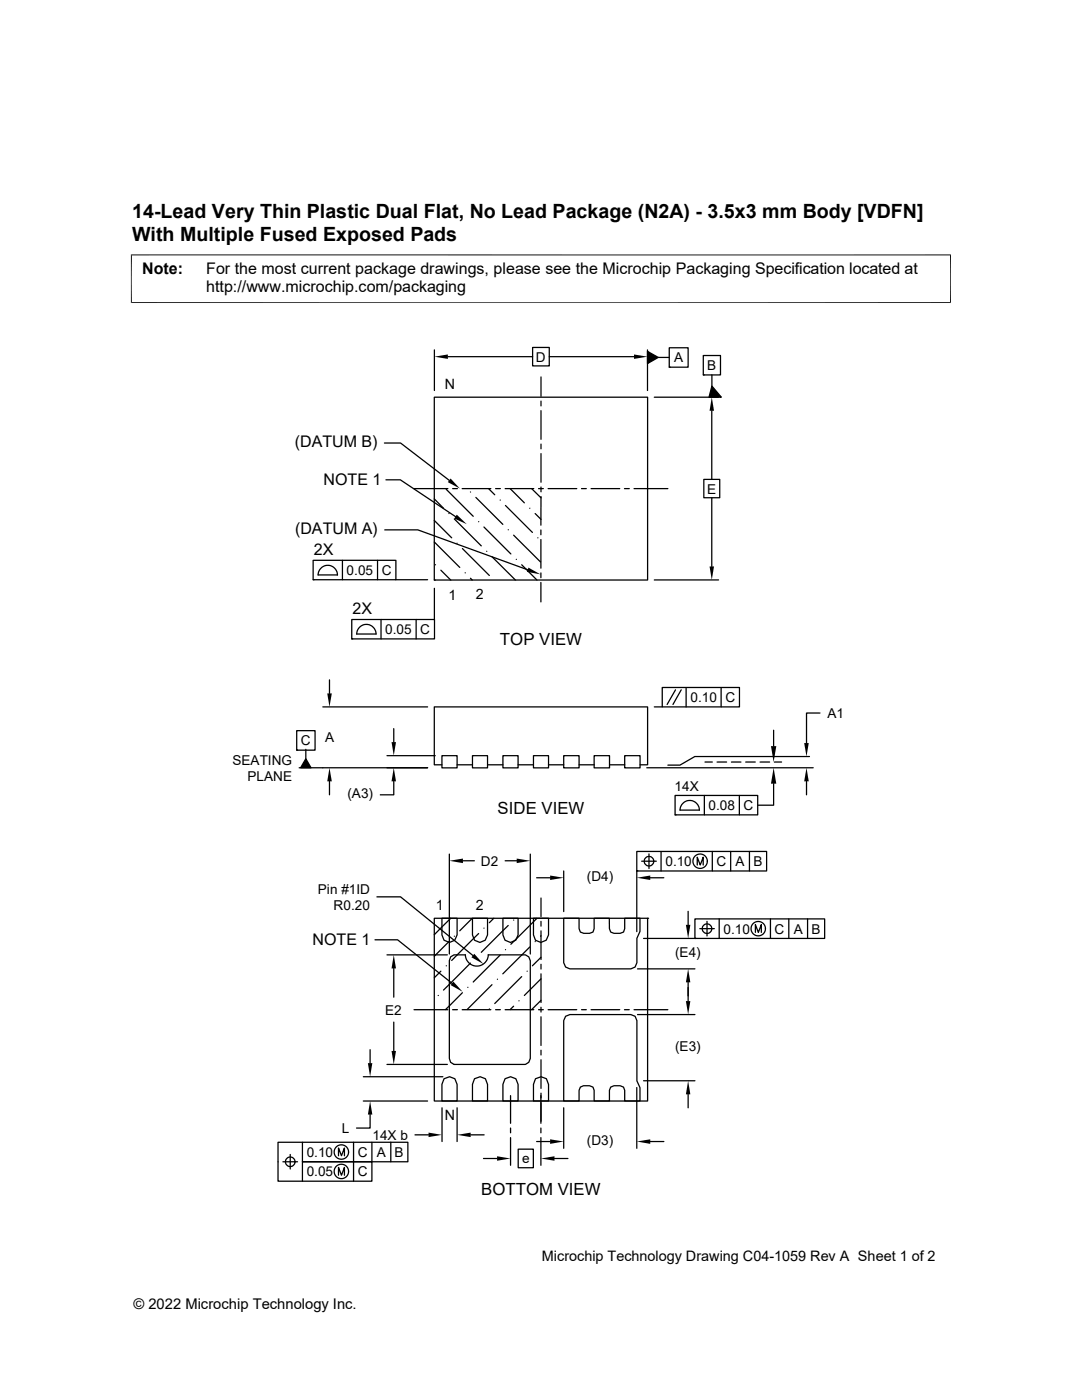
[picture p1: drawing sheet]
<svg xmlns="http://www.w3.org/2000/svg" width="216mm" height="279mm" viewBox="0 0 216 279" stroke-linecap="round" stroke-linejoin="round" font-family="sans-serif">
<g fill="none" stroke="#000" stroke-width=".25">
<path d="M86.7 79.3h42.5v36.5h-42.5zM86.7 69.8v8.1M89.4 71.2h16.9M106.3 69.3h3.3v3.7h-3.3zM107.9 75.2v3.9M109.6 71.2h16.9M129.2 70.1l2.1 1.2-2.1 1.3zM129.2 69.8v8.1M130.6 79.3h12.8M131.3 71.3h2.2M133.5 69.4h3.8v3.9h-3.8zM133.5 73.3h.1"/>
<path d="M140.3 71h3.5v3.8h-3.5zM140.3 74.8h.1M142 74.8v2.2M142 77l1.9 2.3h-2.4zM76.7 88.4h3.2l9.7 7.5M77 95.8h2.9l11 7.3M82.6 97.5h6.8M86.7 99.6l1.8 1.8M89 97.7l5.4 5.3M90.3 97.5h1M92.2 97.5h5.7M93.9 98.2h.1"/>
<path d="M95 99.3l5.3 5.3M97.5 97.5l1.2 1.2M98.9 97.5h.9M99.8 99.8h.1M100.8 97.5h5.7M101.8 97.5l2.8 2.9M106.1 97.5l1.9 1.9M107.5 97.5h.9M107.9 80.1v.9M107.9 82v5.7M107.9 88.6v1M107.9 90.5v5.7"/>
<path d="M107.9 97.2v.9M107.9 99.1v5.7M109.4 97.5h5.7M116 97.5h1M117.9 97.5h5.8M124.6 97.5h1M126.5 97.5h6.8M140.4 95.7h3.2v3.6h-3.2zM142 82v13.7M142 99.3v13.8M62.5 111.8h16.5v3.9h-16.5zM62.5 115.7h.1"/>
<path d="M63.5 114.7h3.8a1.93 1.93 0 0 0-1.9-1.9 1.93 1.93 0 0 0-1.9 1.9M68.3 111.8v3.9M75.3 111.8v3.9M76.8 105.7h6.6l21.9 8M79 115.7h6.3M86.7 108.2l5 5M86.7 103.9l3.4 3.4M86.7 115.8h.1M86.7 117.4v6.2M86.9 112.7h.1M88 113.8l1.9 2M89.6 102.5h.1"/>
<path d="M90.7 103.6l5.3 5.3M91.2 108.4h.1M92.3 109.5l5.3 5.4M92.8 114.3h.1M93.9 115.4l.3 .4M95.5 104.1h.1M96.6 105.2l5.3 5.4M97.1 110h.1M98.2 111.1l4.6 4.7M100.9 100.9l5.3 5.4M101.4 105.7h.1M102.5 106.8l5.4 5.4"/>
<path d="M103 111.6h.1M104.1 112.7l3 3.1M105.7 101.4h.1M106.8 102.5l1.2 1.2M107.3 107.3h.1M107.9 105.8v.9M107.9 107.7v5.7M107.9 114.3v1M107.9 116.2v3.9M130.6 115.7h12.8M65.7 135.7v2.7M70.2 123.6h16.5v3.9h-16.5z"/>
<path d="M70.2 127.5h.1M75 126.5a1.93 1.93 0 0 0-1.9-1.9 1.93 1.93 0 0 0-1.9 1.9h3.9M76 123.6v3.9M83 123.6v3.9M132.1 137.2h15.5v3.9h-15.5zM134.8 137.7l-1.7 2.9M135.9 137.7l-1.6 2.9M136.9 137.2v3.9M143.9 137.2v3.9M59.2 145.8h3.7v3.9h-3.7zM59.2 149.7h.1M61 151.4l1.1 1.8h-2.1z"/>
<path d="M61 149.5v1.9M64.4 141.1h20.9M65.7 155.9v2.7M77.2 150.8h9.6M78.6 155.9v2.7h-2.7M78.6 145.4v2.7M85.3 153.2h-25.6M88.2 150.8h3v2.4h-3zM88.2 152.6h-1.5v-11.5h42.5v11.5h-1.5M91.2 152.6h3.1M94.3 150.8h3v2.4h-3zM97.3 152.6h3.1"/>
<path d="M100.4 150.8h3v2.4h-3zM103.4 152.6h3M106.4 150.8h3.1v2.4h-3.1zM109.5 152.6h3M112.5 150.8h3v2.4h-3zM115.5 152.6h3.1M118.6 150.8h3v2.4h-3zM121.6 152.6h3.1M124.7 150.8h3v2.4h-3zM129.1 153.2h33.2M130.6 141.1h1.5M134.7 158.8h16.5v3.8h-16.5z"/>
<path d="M140.5 158.8v3.8M140.7 152.1h1.4M143.1 152.1h1.9M145.9 152.1h1.9M147.5 158.8v3.8M148.8 152.1h1.9M151.7 152.1h1.9M154.4 156.4v4.3h-3.2M154.4 145.7v3.2M154.5 152.1h1.5M160.9 155.9v2.7M161.5 151h-22.9l-2.9 1.7h-2.4"/>
<path d="M163.6 142.3h-2.7v6M75.2 179h4.7l14.5 11.7M89.7 170.5v19.9M92.4 171.8h2.3M100.8 171.8h2.3M105.8 170.5v19.9M107.1 175.2h2.7M107.9 179.2v3.7M112.5 173.8v8.1M127.1 169.9h25.9v3.9h-25.9zM127.1 173.8h.1M127.1 173.8v12.1"/>
<path d="M128 171.9h3M129.5 170.4v2.9M129.8 175.2h2.7M131.9 169.9v3.9M134.7 162.6h.1M136.3 160.3a1.91 1.91 0 0 1 2.1-.4 1.91 1.91 0 0 1 1.2 1.8h-3.9l.1-.6zM139.1 172.6v-1.5l.6 1.5 .6-1.5v1.5M142.1 169.9v3.9M145.8 169.9v3.9M149.5 169.9v3.9M74.8 187.6h4.5l10.9 8.6M77.2 190.6h12.1"/>
<path d="M78.6 193.3v5.7M86.7 183.3h42.5v36.4h-42.5zM87.4 198.7h.1M88 193.8l-1.3 1.3M88.2 183.3h3v3.3l-.5 1-1 .5-1.1-.5-.4-1zM89 192.7h.1M89.6 187.9l-2.9 2.9M89.9 191l.7-.4 2.3-.1a2.29 2.29 0 0 0 2.2 2.3 2.29 2.29 0 0 0 2.3-2.2h7.4l.7 .4 .3 .7v19.5l-.3 .8-.7 .4h-14.2l-.7-.4-.2-.8v-19.5zM89.9 183.3l-3.2 3.2M90.7 186.8h.1M92.3 198.1l-3.4 3.4M93.3 197h.1"/>
<path d="M93.9 192.2l-5.4 5.4M94.2 183.3l-2.5 2.5M94.3 183.3h3v3.3l-.5 1-1 .5-1.1-.5-.4-1zM95 191.1h.1M95.5 186.3l-5.4 5.4M96.6 185.2h.1M98.2 196.5l-5 5M98.5 183.3l-.9 .9M99.3 195.4h.1M99.8 190.6l-5.4 5.4M100.4 183.3h3v3.3l-.5 1-1 .5-1.1-.5-.4-1zM100.9 189.5h.1"/>
<path d="M101.4 184.7l-5.4 5.4M102.5 183.6h.1M103.5 199.7h.1M104.1 194.9l-5.4 5.4M105.2 193.8h.1M105.7 189l-5.4 5.4M106.4 183.3h3.1v3.3l-.5 1-1.1 .5-1.1-.5-.4-1zM106.8 187.9h.1M107.1 183.3l-5.2 5.1M107.9 183.9v.9M107.9 185.8v5.7M107.9 192.4v1"/>
<path d="M107.9 194.4v5.7M108 191.1l-1.8 1.6M108 195.3l-3.4 3.4M108 199.6l-1.9 1.9M108 186.8h-.1M112.5 183.3h3v2l.3 .7 .7 .3h1.1l.7-.3 .3-.7v-2h3v2l.3 .7 .6 .3h1.2l.7-.3 .3-.7v-2h3v2.6l-.6 1.4v4.8l-.4 .9-.8 .4h-12.2l-.8-.4-.4-.9zM127.2 193.4h11.5M128.4 187.3h10.3M129.2 183.3h.1M137.3 181.9v2.7M137.3 196v3.8M138.7 183.4h25.8v3.9h-25.8z"/>
<path d="M138.7 187.3h.1M139.6 185.3h2.9M141.1 183.9v2.9M143.5 183.4v3.9M150.7 186.1v-1.6l.6 1.6 .6-1.6v1.6M153.7 183.4v3.9M157.4 183.4v3.9M161.1 183.4v3.9M72.5 214.9h15.9M72.5 219.7h12.8M73.9 209.5v2.7M77.2 212.4h12.1"/>
<path d="M78.6 204v5.7M82.6 201.5h6.8M88.6 215.3l1.1-.4 1.1 .4 .4 1.1v3.3h-3v-3.3zM90.3 201.5h1M92.2 201.5h5.7M94.7 215.3l1.1-.4 1.1 .4 .4 1.1v3.3h-3v-3.3zM97.6 201.4h.1M98.9 201.5h.9M100.8 215.3l1.1-.4 1 .4 .5 1.1v3.3h-3v-3.3zM100.8 201.5h5.7M101.9 218.7v5.5M102.5 200.8l-.7 .7"/>
<path d="M106.8 215.3l1.2-.4 1 .4 .5 1.1v3.3h-3.1v-3.3zM107.5 201.5h.9M107.9 201v1M107.9 202.9v5.7M107.9 209.6v.9M107.9 211.5v5.7M107.9 218.2v6M109.4 201.5h5.7M112.9 202.8l.8-.3h12.2l.8 .3 .4 .9v12l.6 1.4v2.6h-3v-2.1l-.3-.6-.7-.3h-1.2l-.6 .3-.3 .6v2.1h-3v-2.1l-.3-.6-.7-.3h-1.2l-.6 .3-.3 .6v2.1h-3v-16zM116 201.5h1M117.9 201.5h5.8M124.6 201.5h1"/>
<path d="M126.5 201.5h6.8M127.1 217v12.2M127.2 202.5h11.5M128.4 215.7h10.3M137.3 218.4v2.7M56.5 231.9h2.9M57.9 230.4v2.9M60.3 228v3.9h13.9v3.8h-18.7v-7.7h25.9v3.9h-21.1v3.8M67.5 230.7v-1.6l.6 1.6 .6-1.6v1.6M67.5 234.5v-1.5l.6 1.5 .6-1.5v1.5M70.5 228v7.7M73.9 222.4v2.7h-2.8"/>
<path d="M74.2 228v3.9M78 228v3.9M82.8 226.5h2.7M88.2 221.1v6.7M91.2 221.1v6.7M93.9 226.5h2.7M96.5 231.2h2.7M101.9 225.1v1M101.9 227v5.6M103.4 229.3h3v3.7h-3zM107.1 227.8h2.7M107.9 225.1v1"/>
<path d="M107.9 227v5.6M110.6 231.2h2.7M112.5 221.1v8.1M129.8 227.8h2.7"/>
<circle cx="129.5" cy="171.9" r=".96"/>
<circle cx="139.7" cy="171.9" r="1.44"/>
<circle cx="141.1" cy="185.3" r=".96"/>
<circle cx="151.3" cy="185.3" r="1.44"/>
<circle cx="57.9" cy="231.8" r=".96"/>
<circle cx="68.1" cy="229.9" r="1.44"/>
<circle cx="68.1" cy="233.8" r="1.44"/>
</g>
<g fill="#000">
<path d="M86.7 71.2l2.7-.5v.9zM126.5 70.7l2.7 .5-2.7 .4zM129.2 70.1l2.1 1.2-2.1 1.3zM142 77l1.9 2.3h-2.4zM89.9 95.5l1.9 2-2.4-1.3zM142 79.3l.5 2.7h-.9zM91.1 102.7l2 1.9-2.5-1.1zM105.5 113.3l2.3 1.3-2.7-.5zM141.6 113.1h.9l-.5 2.6zM65.3 138.4h.9l-.5 2.7zM61 151.4l1.1 1.8h-2.1zM65.7 153.2l.5 2.7h-.9z"/>
<path d="M78.1 148.1h.9l-.4 2.7zM78.6 153.2l.4 2.7h-.9zM154.4 153.2l.5 3.2h-1.1zM153.8 148.9h1.1l-.5 3.2zM160.9 153.2l.5 2.7h-.9zM160.5 148.3h.9l-.5 2.7zM89.7 171.8l2.7-.5v1zM103.1 171.3l2.7 .5-2.7 .5zM109.8 174.7l2.7 .5-2.7 .4zM127.1 175.2l2.7-.5v.9zM78.6 190.6l.4 2.7h-.9zM90.5 195.9l1.8 2-2.4-1.3z"/>
<path d="M94.6 190.4l1.9 2-2.4-1.3zM136.9 184.6h.9l-.5 2.7zM137.3 193.4l.5 2.6h-.9zM136.9 199.8h.9l-.5 2.7zM73.4 212.2h.9l-.4 2.7zM78.1 209.7h.9l-.4 2.7zM137.3 215.7l.5 2.7h-.9zM73.9 219.7l.4 2.7h-.9zM85.5 226l2.7 .5-2.7 .4zM91.2 226.5l2.7-.5v.9zM99.2 230.8l2.7 .4-2.7 .4zM109.8 227.4l2.7 .4-2.7 .5z"/>
<path d="M107.9 231.2l2.7-.4v.8zM127.1 227.8l2.7-.4v.9z"/>
</g>
<path d="M26.1 50.9h163.7M26.2 50.8v9.7M189.7 50.8v9.7M26.1 60.4h163.7" fill="none" stroke="#000" stroke-width=".2"/>
<g font-size="3.9">
<text x="26.4" y="43.5">14-Lead Very Thin Plastic Dual Flat, No Lead Package (N2A) - 3.5x3 mm Body [VDFN]</text>
<text x="26.4" y="48">With Multiple Fused Exposed Pads</text>
</g>
<g font-size="3.3">
<text x="99.8" y="128.7">TOP VIEW</text>
<text x="99.3" y="162.5">SIDE VIEW</text>
<text x="96" y="238.5">BOTTOM VIEW</text>
</g>
<g font-size="3.2">
<text x="28.4" y="54.6">Note:</text>
<text x="41.1" y="58.3">http://www.microchip.com/packaging</text>
<text x="41.1" y="54.6">For the most current package drawings, please see the Microchip Packaging Specification located at</text>
<text x="58.8" y="89.2">(DATUM B)</text>
<text x="64.6" y="96.9">NOTE 1</text>
<text x="58.9" y="106.6">(DATUM A)</text>
<text x="62.6" y="110.7">2X</text>
<text x="70.3" y="122.5">2X</text>
<text x="62.4" y="188.7">NOTE 1</text>
</g>
<g font-size="2.9">
<text x="108.1" y="251.7">Microchip Technology Drawing C04-1059 Rev A Sheet 1 of 2</text>
<text x="26.6" y="261.3">© 2022 Microchip Technology Inc.</text>
</g>
<g font-size="2.8">
<text x="88.7" y="77.7">N</text>
<text x="89.5" y="119.7">1</text>
<text x="95" y="119.6">2</text>
<text x="87" y="181.5">1</text>
<text x="95" y="181.6">2</text>
<text x="88.7" y="223.5">N</text>
</g>
<g font-size="2.7">
<text x="106.9" y="72.2">D</text>
<text x="134.5" y="72.3">A</text>
<text x="141.1" y="73.9">B</text>
<text x="141.1" y="98.5">E</text>
<text x="69.2" y="114.7">0.05</text>
<text x="76.2" y="114.7">C</text>
<text x="76.9" y="126.5">0.05</text>
<text x="83.9" y="126.5">C</text>
<text x="137.8" y="140.1">0.10</text>
<text x="144.7" y="140.1">C</text>
<text x="165.1" y="143.3">A1</text>
<text x="60" y="148.7">C</text>
<text x="64.9" y="148.1">A</text>
<text x="46.4" y="152.7">SEATING</text>
<text x="49.4" y="155.9">PLANE</text>
<text x="69.3" y="159.3">(A3)</text>
<text x="134.6" y="157.8">14X</text>
<text x="141.4" y="161.6">0.08</text>
<text x="148.4" y="161.7">C</text>
<text x="96" y="172.8">D2</text>
<text x="132.8" y="172.8">0.10</text>
<text x="143" y="172.8">C</text>
<text x="146.8" y="172.8">A</text>
<text x="150.3" y="172.8">B</text>
<text x="63.4" y="178.3">Pin #1ID</text>
<text x="117.1" y="175.9">(D4)</text>
<text x="66.6" y="181.6">R0.20</text>
<text x="134.7" y="191">(E4)</text>
<text x="144.4" y="186.3">0.10</text>
<text x="154.6" y="186.3">C</text>
<text x="158.4" y="186.3">A</text>
<text x="161.9" y="186.3">B</text>
<text x="76.9" y="202.5">E2</text>
<text x="134.7" y="209.8">(E3)</text>
<text x="68.2" y="226.1">L</text>
<text x="74.3" y="227.4">14X b</text>
<text x="61.2" y="230.9">0.10</text>
<text x="71.4" y="230.9">C</text>
<text x="75.2" y="230.9">A</text>
<text x="78.7" y="230.9">B</text>
<text x="104.2" y="232.2">e</text>
<text x="117.1" y="228.5">(D3)</text>
<text x="61.2" y="234.8">0.05</text>
<text x="71.4" y="234.8">C</text>
</g>
</svg>
